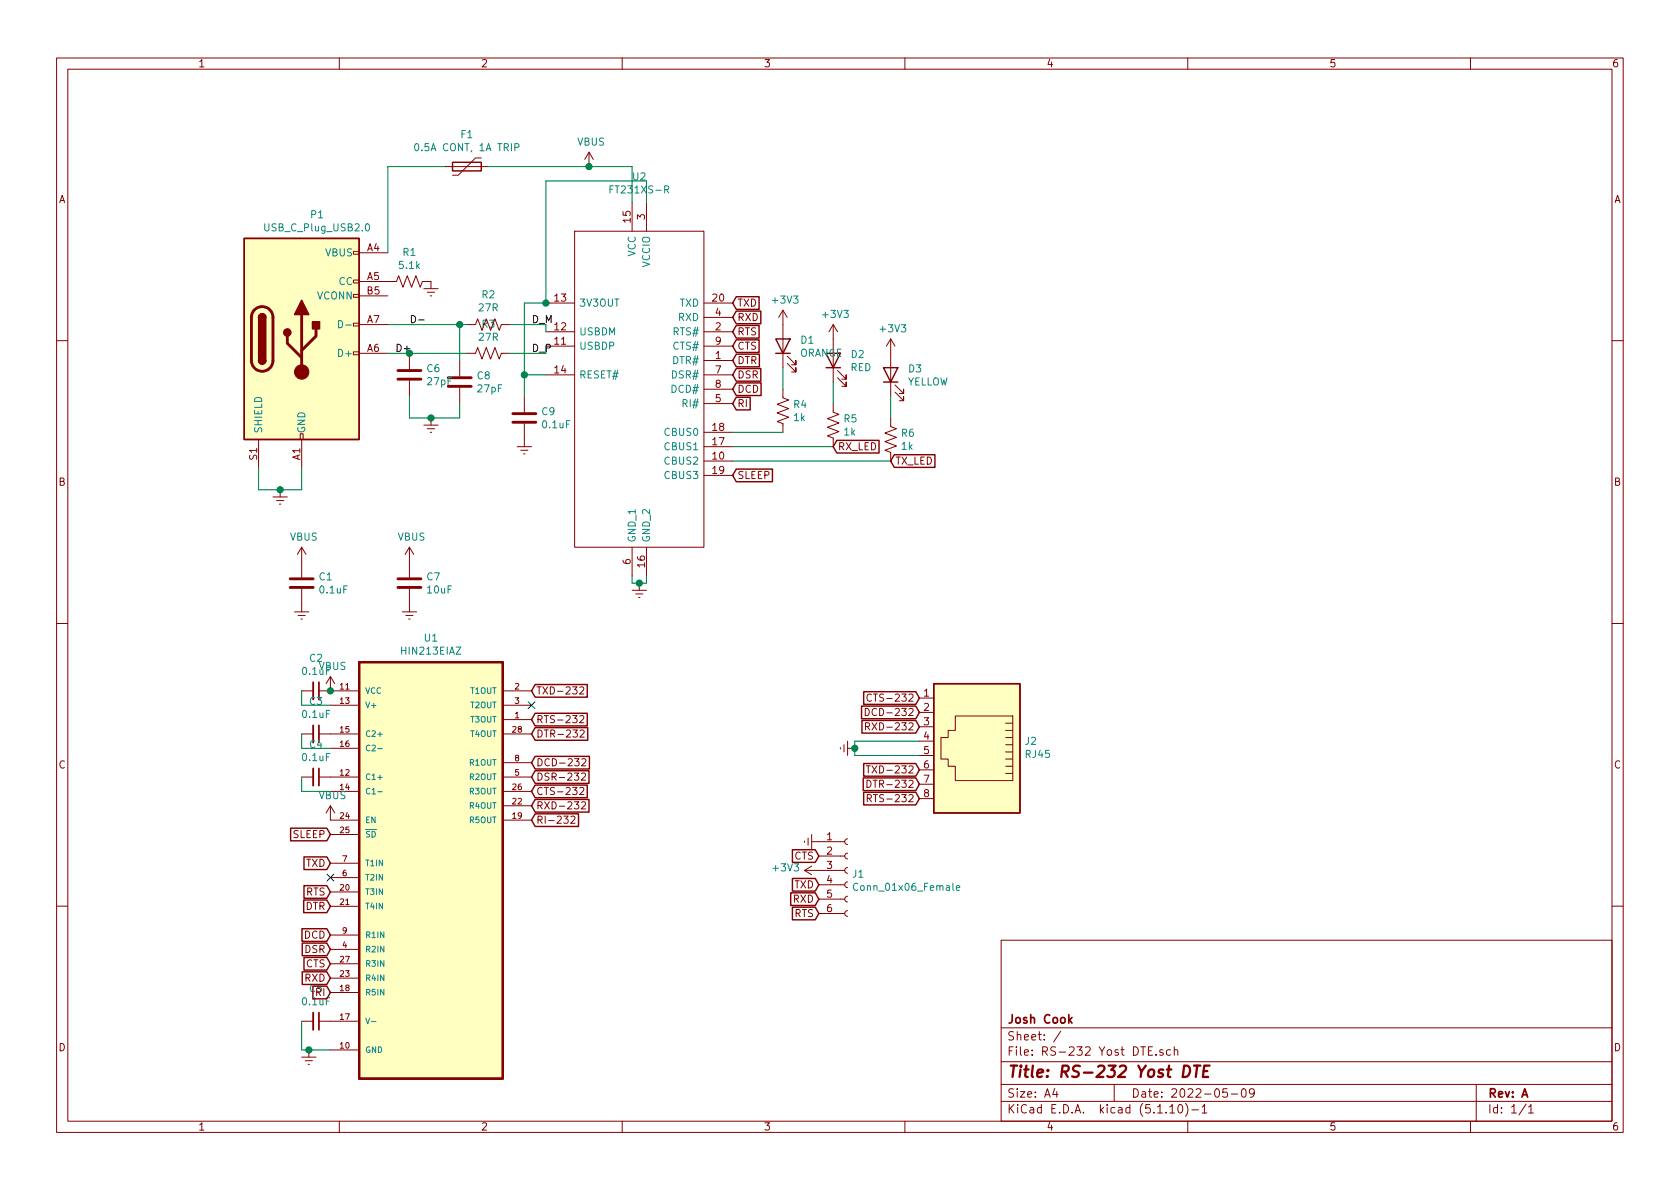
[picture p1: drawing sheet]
EESchema Schematic File Version 4
EELAYER 30 0
EELAYER END
$Descr A4 11693 8268
encoding utf-8
Sheet 1 1
Title "RS-232 Yost DTE"
Date "2022-05-09"
Rev "A"
Comp "Josh Cook"
Comment1 ""
Comment2 ""
Comment3 ""
Comment4 ""
$EndDescr
$Comp
L Connector:USB_C_Plug_USB2.0 P1
U 1 1
P 2100 2350
F 0 "P1" H 2207 3217 50  0000 C CNN
F 1 "USB_C_Plug_USB2.0" H 2207 3126 50  0000 C CNN
F 2 "Expansion_Card:USB_C_Plug_Molex_105444" H 2250 2350 50  0001 C CNN
F 3 "https://www.usb.org/sites/default/files/documents/usb_type-c.zip" H 2250 2350 50  0001 C CNN
	1    2100 2350
	1    0    0    -1  
$EndComp
$Comp
L Device:R_US R1
U 1 1
P 2850 1950
F 0 "R1" V 2645 1950 50  0000 C CNN
F 1 "5.1k" V 2736 1950 50  0000 C CNN
F 2 "Resistor_SMD:R_0402_1005Metric" V 2890 1940 50  0001 C CNN
F 3 "~" H 2850 1950 50  0001 C CNN
	1    2850 1950
	0    1    1    0   
$EndComp
$Comp
L SamacSys_Parts:FT231XS-R U2
U 1 1
P 3800 2100
F 0 "U2" H 4450 2981 50  0000 C CNN
F 1 "FT231XS-R" H 4450 2890 50  0000 C CNN
F 2 "SamacSys_Parts:SOP64P599X175-20N" H 4950 2600 50  0001 L CNN
F 3 "https://datasheet.datasheetarchive.com/originals/distributors/Datasheets_SAMA/824938d1687833d6997706543241551a.pdf" H 4950 2500 50  0001 L CNN
F 4 "FTDI Chip FT231XS-R, Interface RS232, RS422, RS485, SIE, UART 3MBd, 5 V, 20-pin, SSOP" H 4950 2400 50  0001 L CNN "Description"
F 5 "1.753" H 4950 2300 50  0001 L CNN "Height"
F 6 "FTDI Chip" H 4950 2200 50  0001 L CNN "Manufacturer_Name"
F 7 "FT231XS-R" H 4950 2100 50  0001 L CNN "Manufacturer_Part_Number"
F 8 "895-FT231XS-R" H 4950 2000 50  0001 L CNN "Mouser Part Number"
F 9 "https://www.mouser.co.uk/ProductDetail/FTDI/FT231XS-R?qs=Gp1Yz1mis3WduRPsgrTbtg%3D%3D" H 4950 1900 50  0001 L CNN "Mouser Price/Stock"
F 10 "FT231XS-R" H 4950 1800 50  0001 L CNN "Arrow Part Number"
F 11 "https://www.arrow.com/en/products/ft231xs-r/ftdi-chip?region=nac" H 4950 1700 50  0001 L CNN "Arrow Price/Stock"
	1    3800 2100
	1    0    0    -1  
$EndComp
$Comp
L Device:Polyfuse F1
U 1 1
P 3250 1150
F 0 "F1" V 3025 1150 50  0000 C CNN
F 1 "0.5A CONT, 1A TRIP" V 3116 1150 50  0000 C CNN
F 2 "Fuse:Fuse_0805_2012Metric_Castellated" H 3300 950 50  0001 L CNN
F 3 "~" H 3250 1150 50  0001 C CNN
	1    3250 1150
	0    1    1    0   
$EndComp
Wire Wire Line
	2700 1750 2700 1150
Wire Wire Line
	2700 1150 3100 1150
Wire Wire Line
	4400 1400 4400 1150
Wire Wire Line
	3400 1150 4100 1150
$Comp
L power:Earth #PWR08
U 1 1
P 3000 1950
F 0 "#PWR08" H 3000 1700 50  0001 C CNN
F 1 "Earth" H 3000 1800 50  0001 C CNN
F 2 "" H 3000 1950 50  0001 C CNN
F 3 "~" H 3000 1950 50  0001 C CNN
	1    3000 1950
	1    0    0    -1  
$EndComp
$Comp
L power:VBUS #PWR011
U 1 1
P 4100 1150
F 0 "#PWR011" H 4100 1000 50  0001 C CNN
F 1 "VBUS" H 4115 1323 50  0000 C CNN
F 2 "" H 4100 1150 50  0001 C CNN
F 3 "" H 4100 1150 50  0001 C CNN
	1    4100 1150
	1    0    0    -1  
$EndComp
Connection ~ 4100 1150
Wire Wire Line
	4100 1150 4400 1150
Wire Wire Line
	4500 1400 4500 1250
Wire Wire Line
	4500 1250 3800 1250
$Comp
L Device:C C9
U 1 1
P 3650 2900
F 0 "C9" H 3765 2946 50  0000 L CNN
F 1 "0.1uF" H 3765 2855 50  0000 L CNN
F 2 "Capacitor_SMD:C_0402_1005Metric" H 3688 2750 50  0001 C CNN
F 3 "~" H 3650 2900 50  0001 C CNN
	1    3650 2900
	1    0    0    -1  
$EndComp
Wire Wire Line
	3800 2600 3650 2600
Wire Wire Line
	3650 2600 3650 2750
Wire Wire Line
	3800 1250 3800 2100
Wire Wire Line
	3800 2100 3650 2100
Wire Wire Line
	3650 2100 3650 2600
Connection ~ 3800 2100
Connection ~ 3650 2600
$Comp
L power:Earth #PWR010
U 1 1
P 3650 3050
F 0 "#PWR010" H 3650 2800 50  0001 C CNN
F 1 "Earth" H 3650 2900 50  0001 C CNN
F 2 "" H 3650 3050 50  0001 C CNN
F 3 "~" H 3650 3050 50  0001 C CNN
	1    3650 3050
	1    0    0    -1  
$EndComp
Wire Wire Line
	2700 2250 3200 2250
Wire Wire Line
	3800 2250 3800 2300
Wire Wire Line
	2700 2450 2850 2450
Wire Wire Line
	3800 2450 3800 2400
$Comp
L Device:R_US R3
U 1 1
P 3400 2450
F 0 "R3" V 3195 2450 50  0000 C CNN
F 1 "27R" V 3286 2450 50  0000 C CNN
F 2 "Resistor_SMD:R_0402_1005Metric" V 3440 2440 50  0001 C CNN
F 3 "~" H 3400 2450 50  0001 C CNN
	1    3400 2450
	0    1    1    0   
$EndComp
Wire Wire Line
	3550 2450 3800 2450
$Comp
L Device:R_US R2
U 1 1
P 3400 2250
F 0 "R2" V 3605 2250 50  0000 C CNN
F 1 "27R" V 3514 2250 50  0000 C CNN
F 2 "Resistor_SMD:R_0402_1005Metric" V 3440 2240 50  0001 C CNN
F 3 "~" H 3400 2250 50  0001 C CNN
	1    3400 2250
	0    -1   -1   0   
$EndComp
Wire Wire Line
	3550 2250 3800 2250
$Comp
L Device:C C6
U 1 1
P 2850 2600
F 0 "C6" H 2965 2646 50  0000 L CNN
F 1 "27pF" H 2965 2555 50  0000 L CNN
F 2 "Capacitor_SMD:C_0402_1005Metric" H 2888 2450 50  0001 C CNN
F 3 "~" H 2850 2600 50  0001 C CNN
	1    2850 2600
	1    0    0    -1  
$EndComp
Connection ~ 2850 2450
Wire Wire Line
	2850 2450 3250 2450
$Comp
L Device:C C8
U 1 1
P 3200 2650
F 0 "C8" H 3315 2696 50  0000 L CNN
F 1 "27pF" H 3315 2605 50  0000 L CNN
F 2 "Capacitor_SMD:C_0402_1005Metric" H 3238 2500 50  0001 C CNN
F 3 "~" H 3200 2650 50  0001 C CNN
	1    3200 2650
	1    0    0    -1  
$EndComp
Wire Wire Line
	3200 2500 3200 2250
Connection ~ 3200 2250
Wire Wire Line
	3200 2250 3250 2250
$Comp
L power:Earth #PWR09
U 1 1
P 3000 2900
F 0 "#PWR09" H 3000 2650 50  0001 C CNN
F 1 "Earth" H 3000 2750 50  0001 C CNN
F 2 "" H 3000 2900 50  0001 C CNN
F 3 "~" H 3000 2900 50  0001 C CNN
	1    3000 2900
	1    0    0    -1  
$EndComp
Wire Wire Line
	3200 2800 3200 2900
Wire Wire Line
	3200 2900 3000 2900
Wire Wire Line
	2850 2900 2850 2750
Connection ~ 3000 2900
Wire Wire Line
	3000 2900 2850 2900
$Comp
L power:Earth #PWR012
U 1 1
P 4450 4050
F 0 "#PWR012" H 4450 3800 50  0001 C CNN
F 1 "Earth" H 4450 3900 50  0001 C CNN
F 2 "" H 4450 4050 50  0001 C CNN
F 3 "~" H 4450 4050 50  0001 C CNN
	1    4450 4050
	1    0    0    -1  
$EndComp
Wire Wire Line
	4500 4000 4500 4050
Wire Wire Line
	4500 4050 4450 4050
Wire Wire Line
	4400 4050 4400 4000
Connection ~ 4450 4050
Wire Wire Line
	4450 4050 4400 4050
Text GLabel 5100 3300 2    50   Input ~ 0
SLEEP
$Comp
L Device:R_US R6
U 1 1
P 6200 3050
F 0 "R6" H 6268 3096 50  0000 L CNN
F 1 "1k" H 6268 3005 50  0000 L CNN
F 2 "Resistor_SMD:R_0603_1608Metric" V 6240 3040 50  0001 C CNN
F 3 "~" H 6200 3050 50  0001 C CNN
	1    6200 3050
	1    0    0    -1  
$EndComp
$Comp
L Device:LED D3
U 1 1
P 6200 2600
F 0 "D3" V 6239 2482 50  0000 R CNN
F 1 "YELLOW" V 6148 2482 50  0000 R CNN
F 2 "LED_SMD:LED_0603_1608Metric" H 6200 2600 50  0001 C CNN
F 3 "~" H 6200 2600 50  0001 C CNN
	1    6200 2600
	0    -1   -1   0   
$EndComp
Wire Wire Line
	5100 3200 6200 3200
Wire Wire Line
	6200 2900 6200 2750
Text GLabel 6200 3200 2    50   Input ~ 0
TX_LED
$Comp
L power:+3V3 #PWR018
U 1 1
P 6200 2450
F 0 "#PWR018" H 6200 2300 50  0001 C CNN
F 1 "+3V3" H 6215 2623 50  0000 C CNN
F 2 "" H 6200 2450 50  0001 C CNN
F 3 "" H 6200 2450 50  0001 C CNN
	1    6200 2450
	1    0    0    -1  
$EndComp
$Comp
L Device:R_US R5
U 1 1
P 5800 2950
F 0 "R5" H 5868 2996 50  0000 L CNN
F 1 "1k" H 5868 2905 50  0000 L CNN
F 2 "Resistor_SMD:R_0603_1608Metric" V 5840 2940 50  0001 C CNN
F 3 "~" H 5800 2950 50  0001 C CNN
	1    5800 2950
	1    0    0    -1  
$EndComp
$Comp
L Device:LED D2
U 1 1
P 5800 2500
F 0 "D2" V 5839 2382 50  0000 R CNN
F 1 "RED" V 5748 2382 50  0000 R CNN
F 2 "LED_SMD:LED_0603_1608Metric" H 5800 2500 50  0001 C CNN
F 3 "~" H 5800 2500 50  0001 C CNN
	1    5800 2500
	0    -1   -1   0   
$EndComp
Wire Wire Line
	5800 2800 5800 2650
Text GLabel 5800 3100 2    50   Input ~ 0
RX_LED
$Comp
L power:+3V3 #PWR016
U 1 1
P 5800 2350
F 0 "#PWR016" H 5800 2200 50  0001 C CNN
F 1 "+3V3" H 5815 2523 50  0000 C CNN
F 2 "" H 5800 2350 50  0001 C CNN
F 3 "" H 5800 2350 50  0001 C CNN
	1    5800 2350
	1    0    0    -1  
$EndComp
Wire Wire Line
	5800 3100 5100 3100
$Comp
L Device:R_US R4
U 1 1
P 5450 2850
F 0 "R4" H 5518 2896 50  0000 L CNN
F 1 "1k" H 5518 2805 50  0000 L CNN
F 2 "Resistor_SMD:R_0603_1608Metric" V 5490 2840 50  0001 C CNN
F 3 "~" H 5450 2850 50  0001 C CNN
	1    5450 2850
	1    0    0    -1  
$EndComp
$Comp
L Device:LED D1
U 1 1
P 5450 2400
F 0 "D1" V 5489 2282 50  0000 R CNN
F 1 "ORANGE" V 5398 2282 50  0000 R CNN
F 2 "LED_SMD:LED_0603_1608Metric" H 5450 2400 50  0001 C CNN
F 3 "~" H 5450 2400 50  0001 C CNN
	1    5450 2400
	0    -1   -1   0   
$EndComp
Wire Wire Line
	5450 2700 5450 2550
$Comp
L power:+3V3 #PWR013
U 1 1
P 5450 2250
F 0 "#PWR013" H 5450 2100 50  0001 C CNN
F 1 "+3V3" H 5465 2423 50  0000 C CNN
F 2 "" H 5450 2250 50  0001 C CNN
F 3 "" H 5450 2250 50  0001 C CNN
	1    5450 2250
	1    0    0    -1  
$EndComp
Wire Wire Line
	5450 3000 5100 3000
Text GLabel 5100 2100 2    50   Input ~ 0
TXD
Text GLabel 5100 2200 2    50   Input ~ 0
RXD
Text GLabel 5100 2300 2    50   Input ~ 0
RTS
Text GLabel 5100 2400 2    50   Input ~ 0
CTS
Text GLabel 5100 2500 2    50   Input ~ 0
DTR
Text GLabel 5100 2600 2    50   Input ~ 0
DSR
Text GLabel 5100 2700 2    50   Input ~ 0
DCD
Text GLabel 5100 2800 2    50   Input ~ 0
RI
$Comp
L Device:C C1
U 1 1
P 2100 4050
F 0 "C1" H 2215 4096 50  0000 L CNN
F 1 "0.1uF" H 2215 4005 50  0000 L CNN
F 2 "Capacitor_SMD:C_0402_1005Metric" H 2138 3900 50  0001 C CNN
F 3 "~" H 2100 4050 50  0001 C CNN
	1    2100 4050
	1    0    0    -1  
$EndComp
$Comp
L power:Earth #PWR02
U 1 1
P 2100 4200
F 0 "#PWR02" H 2100 3950 50  0001 C CNN
F 1 "Earth" H 2100 4050 50  0001 C CNN
F 2 "" H 2100 4200 50  0001 C CNN
F 3 "~" H 2100 4200 50  0001 C CNN
	1    2100 4200
	1    0    0    -1  
$EndComp
$Comp
L power:VBUS #PWR01
U 1 1
P 2100 3900
F 0 "#PWR01" H 2100 3750 50  0001 C CNN
F 1 "VBUS" H 2115 4073 50  0000 C CNN
F 2 "" H 2100 3900 50  0001 C CNN
F 3 "" H 2100 3900 50  0001 C CNN
	1    2100 3900
	1    0    0    -1  
$EndComp
$Comp
L Device:C C7
U 1 1
P 2850 4050
F 0 "C7" H 2965 4096 50  0000 L CNN
F 1 "10uF" H 2965 4005 50  0000 L CNN
F 2 "Capacitor_SMD:C_0402_1005Metric" H 2888 3900 50  0001 C CNN
F 3 "~" H 2850 4050 50  0001 C CNN
	1    2850 4050
	1    0    0    -1  
$EndComp
$Comp
L power:Earth #PWR07
U 1 1
P 2850 4200
F 0 "#PWR07" H 2850 3950 50  0001 C CNN
F 1 "Earth" H 2850 4050 50  0001 C CNN
F 2 "" H 2850 4200 50  0001 C CNN
F 3 "~" H 2850 4200 50  0001 C CNN
	1    2850 4200
	1    0    0    -1  
$EndComp
$Comp
L power:VBUS #PWR06
U 1 1
P 2850 3900
F 0 "#PWR06" H 2850 3750 50  0001 C CNN
F 1 "VBUS" H 2865 4073 50  0000 C CNN
F 2 "" H 2850 3900 50  0001 C CNN
F 3 "" H 2850 3900 50  0001 C CNN
	1    2850 3900
	1    0    0    -1  
$EndComp
$Comp
L RS-232-Yost-DTE-rescue:HIN213EIAZ-HIN213EIAZ U1
U 1 1
P 3000 5900
F 0 "U1" H 3000 7370 50  0000 C CNN
F 1 "HIN213EIAZ" H 3000 7279 50  0000 C CNN
F 2 "SamacSys_Parts:SOP65P780X200-28N" H 3000 5900 50  0001 L BNN
F 3 "" H 3000 5900 50  0001 L BNN
F 4 "-" H 3000 5900 50  0001 L BNN "OC_FARNELL"
F 5 "INTERSIL" H 3000 5900 50  0001 L BNN "SUPPLIER"
F 6 "SSOP-28" H 3000 5900 50  0001 L BNN "PACKAGE"
F 7 "61J5911" H 3000 5900 50  0001 L BNN "OC_NEWARK"
F 8 "HIN213EIAZ" H 3000 5900 50  0001 L BNN "MPN"
	1    3000 5900
	1    0    0    -1  
$EndComp
$Comp
L Device:C_Small C4
U 1 1
P 2200 5400
F 0 "C4" V 1971 5400 50  0000 C CNN
F 1 "0.1uF" V 2062 5400 50  0000 C CNN
F 2 "Capacitor_SMD:C_0402_1005Metric" H 2200 5400 50  0001 C CNN
F 3 "~" H 2200 5400 50  0001 C CNN
	1    2200 5400
	0    1    1    0   
$EndComp
Wire Wire Line
	2100 5400 2100 5500
Wire Wire Line
	2100 5500 2300 5500
$Comp
L Device:C_Small C3
U 1 1
P 2200 5100
F 0 "C3" V 1971 5100 50  0000 C CNN
F 1 "0.1uF" V 2062 5100 50  0000 C CNN
F 2 "Capacitor_SMD:C_0402_1005Metric" H 2200 5100 50  0001 C CNN
F 3 "~" H 2200 5100 50  0001 C CNN
	1    2200 5100
	0    1    1    0   
$EndComp
Wire Wire Line
	2100 5100 2100 5200
Wire Wire Line
	2100 5200 2300 5200
$Comp
L Device:C_Small C2
U 1 1
P 2200 4800
F 0 "C2" V 1971 4800 50  0000 C CNN
F 1 "0.1uF" V 2062 4800 50  0000 C CNN
F 2 "Capacitor_SMD:C_0402_1005Metric" H 2200 4800 50  0001 C CNN
F 3 "~" H 2200 4800 50  0001 C CNN
	1    2200 4800
	0    1    1    0   
$EndComp
Wire Wire Line
	2100 4800 2100 4900
Wire Wire Line
	2100 4900 2300 4900
$Comp
L power:VBUS #PWR04
U 1 1
P 2300 4800
F 0 "#PWR04" H 2300 4650 50  0001 C CNN
F 1 "VBUS" H 2315 4973 50  0000 C CNN
F 2 "" H 2300 4800 50  0001 C CNN
F 3 "" H 2300 4800 50  0001 C CNN
	1    2300 4800
	1    0    0    -1  
$EndComp
Connection ~ 2300 4800
$Comp
L Device:C_Small C5
U 1 1
P 2200 7100
F 0 "C5" V 1971 7100 50  0000 C CNN
F 1 "0.1uF" V 2062 7100 50  0000 C CNN
F 2 "Capacitor_SMD:C_0402_1005Metric" H 2200 7100 50  0001 C CNN
F 3 "~" H 2200 7100 50  0001 C CNN
	1    2200 7100
	0    1    1    0   
$EndComp
Wire Wire Line
	2100 7100 2100 7300
Wire Wire Line
	2100 7300 2150 7300
$Comp
L power:Earth #PWR03
U 1 1
P 2150 7300
F 0 "#PWR03" H 2150 7050 50  0001 C CNN
F 1 "Earth" H 2150 7150 50  0001 C CNN
F 2 "" H 2150 7300 50  0001 C CNN
F 3 "~" H 2150 7300 50  0001 C CNN
	1    2150 7300
	1    0    0    -1  
$EndComp
Connection ~ 2150 7300
Wire Wire Line
	2150 7300 2300 7300
Text GLabel 2300 5800 0    50   Input ~ 0
SLEEP
$Comp
L power:VBUS #PWR05
U 1 1
P 2300 5700
F 0 "#PWR05" H 2300 5550 50  0001 C CNN
F 1 "VBUS" H 2315 5873 50  0000 C CNN
F 2 "" H 2300 5700 50  0001 C CNN
F 3 "" H 2300 5700 50  0001 C CNN
	1    2300 5700
	1    0    0    -1  
$EndComp
NoConn ~ 2300 6100
Text GLabel 2300 6000 0    50   Input ~ 0
TXD
Text GLabel 2300 6200 0    50   Input ~ 0
RTS
Text GLabel 2300 6300 0    50   Input ~ 0
DTR
Text GLabel 2300 6500 0    50   Input ~ 0
DCD
Text GLabel 2300 6600 0    50   Input ~ 0
DSR
Text GLabel 2300 6700 0    50   Input ~ 0
CTS
Text GLabel 2300 6800 0    50   Input ~ 0
RXD
Text GLabel 2300 6900 0    50   Input ~ 0
RI
Text GLabel 3700 4800 2    50   Input ~ 0
TXD-232
NoConn ~ 3700 4900
Text GLabel 3700 5000 2    50   Input ~ 0
RTS-232
Text GLabel 3700 5100 2    50   Input ~ 0
DTR-232
Text GLabel 3700 5300 2    50   Input ~ 0
DCD-232
Text GLabel 3700 5400 2    50   Input ~ 0
DSR-232
Text GLabel 3700 5500 2    50   Input ~ 0
CTS-232
Text GLabel 3700 5600 2    50   Input ~ 0
RXD-232
Text GLabel 3700 5700 2    50   Input ~ 0
RI-232
$Comp
L Connector:RJ45 J2
U 1 1
P 6800 5150
F 0 "J2" H 6470 5154 50  0000 R CNN
F 1 "RJ45" H 6470 5245 50  0000 R CNN
F 2 "Connector_RJ:RJ45_Amphenol_RJHSE5380" V 6800 5175 50  0001 C CNN
F 3 "~" V 6800 5175 50  0001 C CNN
	1    6800 5150
	-1   0    0    1   
$EndComp
Text GLabel 6400 4850 0    50   Input ~ 0
CTS-232
Text GLabel 6400 4950 0    50   Input ~ 0
DCD-232
Text GLabel 6400 5050 0    50   Input ~ 0
RXD-232
Wire Wire Line
	6400 5250 5950 5250
Wire Wire Line
	5950 5250 5950 5200
Wire Wire Line
	5950 5150 6400 5150
Text GLabel 6400 5350 0    50   Input ~ 0
TXD-232
Text GLabel 6400 5450 0    50   Input ~ 0
DTR-232
Text GLabel 6400 5550 0    50   Input ~ 0
RTS-232
$Comp
L power:Earth #PWR017
U 1 1
P 5950 5200
F 0 "#PWR017" H 5950 4950 50  0001 C CNN
F 1 "Earth" H 5950 5050 50  0001 C CNN
F 2 "" H 5950 5200 50  0001 C CNN
F 3 "~" H 5950 5200 50  0001 C CNN
	1    5950 5200
	0    1    1    0   
$EndComp
Connection ~ 5950 5200
Wire Wire Line
	5950 5200 5950 5150
$Comp
L Connector:Conn_01x06_Female J1
U 1 1
P 5900 6050
F 0 "J1" H 5928 6026 50  0000 L CNN
F 1 "Conn_01x06_Female" H 5928 5935 50  0000 L CNN
F 2 "Connector_PinHeader_2.54mm:PinHeader_1x06_P2.54mm_Vertical" H 5900 6050 50  0001 C CNN
F 3 "~" H 5900 6050 50  0001 C CNN
	1    5900 6050
	1    0    0    -1  
$EndComp
$Comp
L power:Earth #PWR014
U 1 1
P 5700 5850
F 0 "#PWR014" H 5700 5600 50  0001 C CNN
F 1 "Earth" H 5700 5700 50  0001 C CNN
F 2 "" H 5700 5850 50  0001 C CNN
F 3 "~" H 5700 5850 50  0001 C CNN
	1    5700 5850
	0    1    1    0   
$EndComp
Text GLabel 5700 5950 0    50   Input ~ 0
CTS
$Comp
L power:+3V3 #PWR015
U 1 1
P 5700 6050
F 0 "#PWR015" H 5700 5900 50  0001 C CNN
F 1 "+3V3" V 5715 6178 50  0000 L CNN
F 2 "" H 5700 6050 50  0001 C CNN
F 3 "" H 5700 6050 50  0001 C CNN
	1    5700 6050
	0    -1   -1   0   
$EndComp
Text GLabel 5700 6150 0    50   Input ~ 0
TXD
Text GLabel 5700 6250 0    50   Input ~ 0
RXD
Text GLabel 5700 6350 0    50   Input ~ 0
RTS
Text Label 2850 2250 0    50   ~ 0
D-
Text Label 2750 2450 0    50   ~ 0
D+
Text Label 3700 2450 0    50   ~ 0
D_P
Text Label 3700 2250 0    50   ~ 0
D_M
$Comp
L power:Earth #PWR0101
U 1 1
P 1950 3400
F 0 "#PWR0101" H 1950 3150 50  0001 C CNN
F 1 "Earth" H 1950 3250 50  0001 C CNN
F 2 "" H 1950 3400 50  0001 C CNN
F 3 "~" H 1950 3400 50  0001 C CNN
	1    1950 3400
	1    0    0    -1  
$EndComp
Wire Wire Line
	2100 3250 2100 3400
Wire Wire Line
	2100 3400 1950 3400
Wire Wire Line
	1800 3400 1800 3250
Connection ~ 1950 3400
Wire Wire Line
	1950 3400 1800 3400
$EndSCHEMATC
